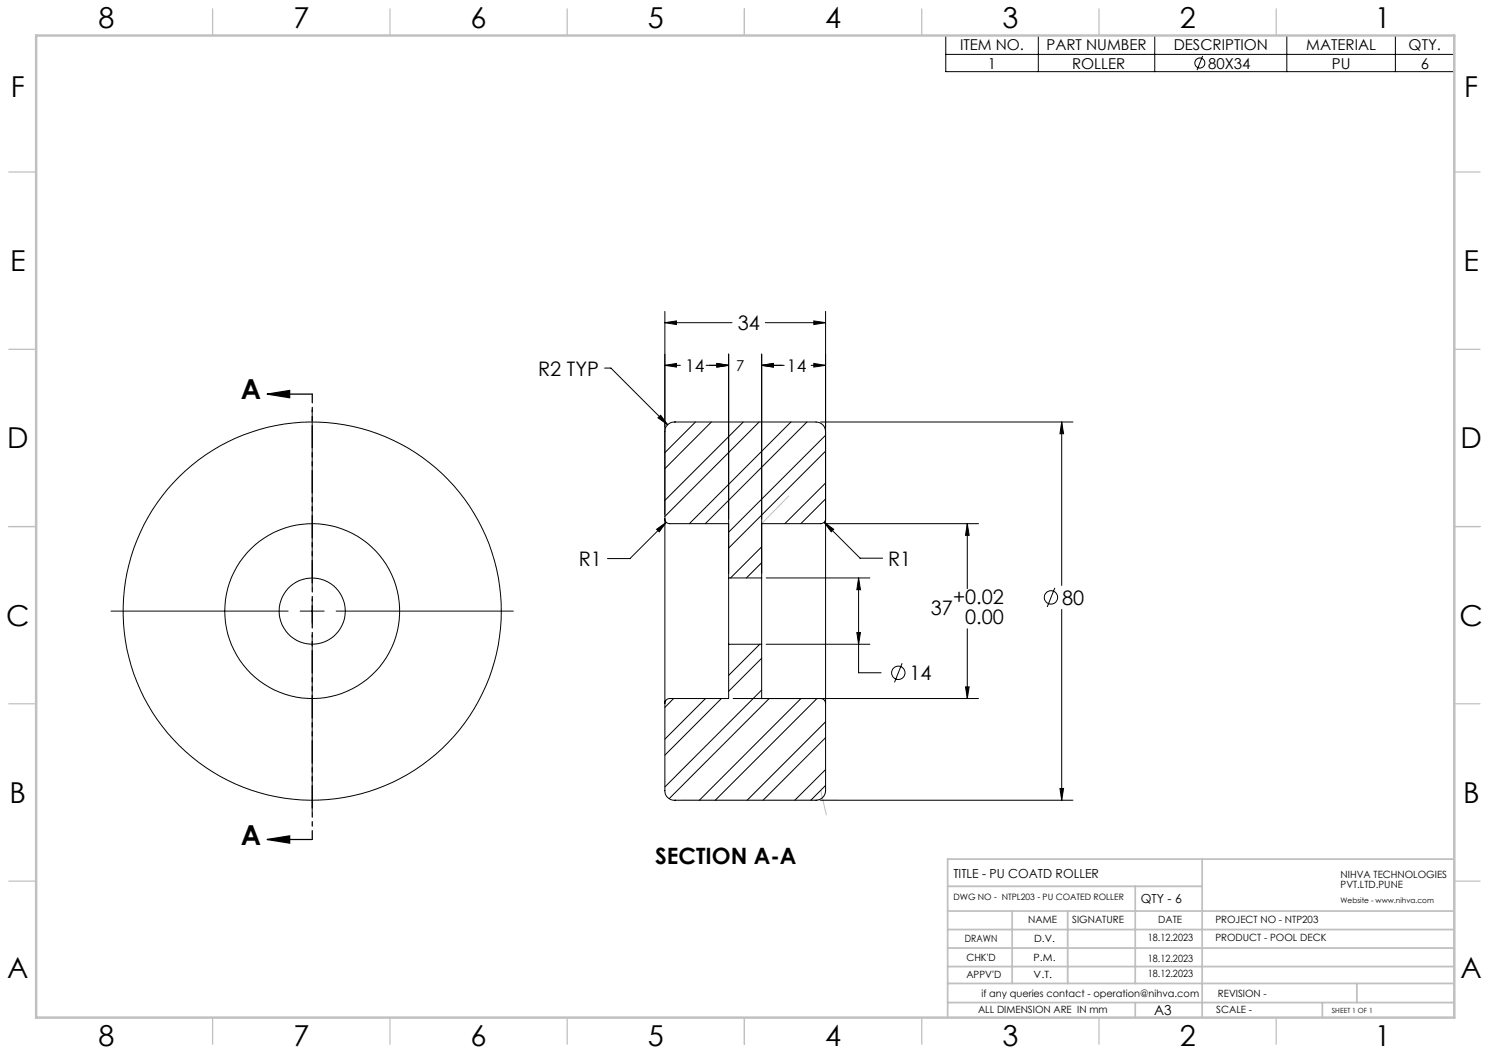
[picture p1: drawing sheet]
<svg xmlns="http://www.w3.org/2000/svg" width="420mm" height="297mm" viewBox="0 0 420 297" stroke-linecap="round" stroke-linejoin="round" font-family="sans-serif">
<g fill="none" stroke="#000" stroke-width=".28">
<path d="M266.8 10h143.4v10.2h-143.4zM266.8 15.3h143.4M292.9 10v10.2M325.7 10v10.2M339.2 15.8l-1.6 4M363 10v10.2M393.6 10v10.2M187.5 87.8v58.6M187.5 91h19M187.5 91l3.3-.5v1zM205.5 99.9v63.1M214.8 99.9v63.1"/>
<path d="M215.9 91h17M229.6 90.5l3.3 .5-3.3 .5zM232.9 87.8v58.6M88.1 115.6v50M170.5 103.8h1.8l16 16M185.6 117.8l.7-.7 2 2.7zM187.5 103l3.3-.5v1zM187.5 103h4.4M196.2 119l-8.7 8.7M199.2 103h6.3M200.7 119l-13.2 13.2M202.2 102.5l3.3 .5-3.3 .5z"/>
<path d="M209.7 119l-22.2 22.1M214.1 119l-26.6 26.7M214.8 103l3.4-.5v1zM221.2 103h-6.4M223.1 119l-28.6 28.7M227.6 119l-28.7 28.7M228.8 103h4.1M229.6 102.5l3.3 .5-3.3 .5zM231.5 119h71.1M299.5 119v46.1M299.5 119l.5 3.3h-1zM187.5 121.7a2.68 2.68 0 0 1 2.9-2.7h39.8a2.71 2.71 0 0 1 2.7 2.7"/>
<path d="M232.9 122.8l-27.4 27.3M232.9 136.2l-11.5 11.5M232.9 127.2l-27.4 27.4M185.2 149.3l2.7-2-2 2.7zM187.5 146.4a1.33 1.33 0 0 0 1.3 1.3h16.7M187.5 146.4v52M187.9 147.3l-10.2 10.2h-6.4M214.8 154.2l-8.7 8.8M214.8 158.7l-4.3 4.3M214.8 147.7h16.7a1.33 1.33 0 0 0 1.4-1.3v52M232.5 147.3l10.1 10.1h6.4M232.5 147.3l2.7 2-.7 .7z"/>
<path d="M232.8 147.7h43.2M232.9 140.7l-7 7M272.8 147.7v18.3M272.8 147.7l.6 3.3h-1.1zM31.3 172.4h50M84.7 172.4h6.7M88.1 169v6.8M88.1 179.1v50M94.8 172.4h50M205.5 163v18.7M205.5 163h9.3M214.8 163v18.7"/>
<path d="M216.1 163h29.3M241.7 178.4h1l-.5 3.3zM242.2 163v26.8h6.3M242.2 163l.5 3.3h-1zM272.8 177.3v19.7M297.5 165.8l-2.1 5.4M299.5 171.9v53.8M187.5 198.4v24.6a2.68 2.68 0 0 0 2.9 2.7h39.8a2.71 2.71 0 0 0 2.7-2.7v-24.6M190 197l-2.5 2.5M199 197l-11.5 11.5M203.5 197l-16 16M205.5 181.7v15.3h-16.7a1.33 1.33 0 0 0-1.3 1.4"/>
<path d="M205.5 181.7h9.3M206.8 197h69.2M214.3 181.7l-8.8 8.8M214.8 194.6l-27.3 27.4M214.8 185.7l-9.3 9.3M214.8 181.7v15.3M216.1 181.7h29.3M217 197l-28.3 28.3M225.9 197l-28.6 28.7M230.4 197l-28.6 28.7M231.5 197a1.33 1.33 0 0 1 1.4 1.4M254.5 187.1l-2.2 5.4"/>
<path d="M272.3 193.7h1.1l-.6 3.3zM232.9 203.6l-22.2 22.1M232.9 217.1l-8.7 8.6M232.9 208.1l-17.7 17.6M231.5 225.7h71.1M232.9 221.5l-4.2 4.2M299 222.4h1l-.5 3.3z"/>
<circle cx="338.4" cy="17.8" r="1.4"/>
<circle cx="88.1" cy="172.4" r="53.3"/>
<circle cx="88.1" cy="172.4" r="24.7"/>
<circle cx="88.1" cy="172.4" r="9.3"/>
<circle cx="296.5" cy="168.5" r="1.89"/>
<circle cx="253.4" cy="189.8" r="1.89"/>
</g>
<path d="M75.4 111.2l6.3-1.1v2.1zM75.4 111.2h12.7M75.4 236.8l6.3-1v2zM75.4 236.8h12.7" fill="none" stroke="#000" stroke-width=".35"/>
<path d="M88.1 111.1v125.7" fill="none" stroke="#000" stroke-width=".35" stroke-dasharray="6.3 1.3 1.3 1.3 1.3 1.3" stroke-dashoffset="3.9"/>
<path d="M222.5 139.9l-7.7 7.8M192.1 225.7h44.3M231.5 223l1.6 6.8" fill="none" stroke="#c0c0c0" stroke-width=".28"/>
<g fill="none" stroke="#c0c0c0" stroke-width=".35">
<path d="M60 2.5v7.5M110 2.5v7.5M160 2.5v7.5M210 2.5v7.5M260 2.5v7.5M310 2.5v7.5M360 2.5v7.5M2.5 48.5h7.5M410 48.5h7.5M2.5 98.5h7.5M410 98.5h7.5M2.5 148.5h7.5"/>
<path d="M410 148.5h7.5M2.5 198.5h7.5M410 198.5h7.5M2.5 248.5h7.5M410 248.5h7.5M60 287v7.5M110 287v7.5M160 287v7.5M210 287v7.5M260 287v7.5M310 287v7.5M360 287v7.5"/>
</g>
<g fill="none" stroke="#c0c0c0" stroke-width=".5">
<path d="M267.3 257h142.7M267.3 250h71.8M285.5 257v20.4M301.2 257v20.4M320.2 250v27.4M339.1 242.3v44.7M410 242.3h-142.7v44.7M267.3 272.6h142.9M267.3 267.4h142.9M267.3 262.2h142.9M267.3 277.4h142.9M382.7 277.4v5.4"/>
<path d="M267.3 282.8h142.7M320.2 282.8v4.2M373 282.8v4.2"/>
</g>
<path d="M10.2 10h400v277h-400z" fill="none" stroke="#c0c0c0" stroke-width=".7"/>
<g fill="#000">
<path d="M75.4 111.2l6.3-1.1v2.1zM75.4 236.8l6.3-1v2z"/>
<path d="M202.2 102.5l3.3 .5-3.3 .5zM187.5 103l3.3-.5v1zM214.8 103l3.4-.5v1zM229.6 102.5l3.3 .5-3.3 .5z"/>
<path d="M202.2 102.5l3.3 .5-3.3 .5zM214.8 103l3.4-.5v1z"/>
<path d="M299.5 119l.5 3.3h-1zM299 222.4h1l-.5 3.3zM229.6 90.5l3.3 .5-3.3 .5zM187.5 91l3.3-.5v1zM272.8 147.7l.6 3.3h-1.1zM272.3 193.7h1.1l-.6 3.3zM185.6 117.8l2.7 2-2-2.7zM242.2 163l.5 3.3h-1zM241.7 178.4h1l-.5 3.3zM185.2 149.3l.7 .7 2-2.7zM232.5 147.3l2 2.7 .7-.7z"/>
</g>
<g font-size="8.1">
<text x="27.8" y="8">8</text>
<text x="82.8" y="8">7</text>
<text x="132.8" y="8">6</text>
<text x="182.8" y="8">5</text>
<text x="232.8" y="8">4</text>
<text x="282.8" y="8">3</text>
<text x="332.8" y="8">2</text>
<text x="387.8" y="8">1</text>
<text x="3" y="27.2">F</text>
<text x="413" y="27.2">F</text>
<text x="2.8" y="76.5">E</text>
<text x="412.8" y="76.5">E</text>
<text x="2" y="126.5">D</text>
<text x="412" y="126.5">D</text>
<text x="1.7" y="176.5">C</text>
<text x="411.7" y="176.5">C</text>
<text x="2.7" y="226.5">B</text>
<text x="412.7" y="226.5">B</text>
<text x="2" y="275.7">A</text>
<text x="412" y="275.7">A</text>
<text x="27.8" y="295">8</text>
<text x="82.8" y="295">7</text>
<text x="132.8" y="295">6</text>
<text x="182.8" y="295">5</text>
<text x="232.8" y="295">4</text>
<text x="282.8" y="295">3</text>
<text x="332.8" y="295">2</text>
<text x="387.8" y="295">1</text>
</g>
<g font-size="7.8">
<text x="68" y="112.7">A</text>
<text x="68" y="238.3">A</text>
</g>
<text font-size="6.3" x="184.8" y="243.7">SECTION A-A</text>
<g font-size="5.6">
<text x="208.1" y="93.1">34</text>
<text x="151.8" y="105.9">R2 TYP</text>
<text x="163.2" y="159.7">R1</text>
<text x="250.5" y="159.6">R1</text>
<text x="262.6" y="173.6">37</text>
<text x="268.8" y="170.4">+0.02</text>
<text x="299.6" y="170.6">80</text>
<text x="272.2" y="176.1">0.00</text>
<text x="256.5" y="191.9">14</text>
</g>
<g font-size="4.9">
<text x="193.3" y="104.9">14</text>
<text x="222" y="104.9">14</text>
</g>
<g font-size="4.2">
<text x="270.8" y="14.2">ITEM NO.</text>
<text x="295.2" y="14.2">PART NUMBER</text>
<text x="331.1" y="14.2">DESCRIPTION</text>
<text x="368.4" y="14.2">MATERIAL</text>
<text x="397.3" y="14.2">QTY.</text>
<text x="278.7" y="19.4">1</text>
<text x="302.4" y="19.4">ROLLER</text>
<text x="340.8" y="19.4">80X34</text>
<text x="375.7" y="19.4">PU</text>
<text x="400.7" y="19.4">6</text>
<text x="207.6" y="104.6">7</text>
</g>
<text font-size="3.9" x="325.5" y="286.4">A3</text>
<g font-size="3.5">
<text x="268.9" y="247.6">TITLE - PU COATD ROLLER</text>
<text x="321.8" y="254.8">QTY - 6</text>
</g>
<g font-size="2.8">
<text x="378.1" y="247.6">NIHVA TECHNOLOGIES</text>
<text x="378.1" y="250.4">PVT.LTD.PUNE</text>
<text x="290" y="260.4">NAME</text>
<text x="302.4" y="260.5">SIGNATURE</text>
<text x="326.7" y="260.5">DATE</text>
<text x="342.8" y="260.5">PROJECT NO - NTP203</text>
<text x="272.2" y="265.7">DRAWN</text>
<text x="291.7" y="265.7">D.V.</text>
<text x="323.8" y="265.5">18.12.2023</text>
<text x="342.8" y="265.5">PRODUCT - POOL DECK</text>
<text x="272.6" y="271.1">CHK'D</text>
<text x="272.6" y="275.8">APPV'D</text>
<text x="291.6" y="271.1">P.M.</text>
<text x="291.6" y="275.8">V.T.</text>
<text x="323.8" y="271.3">18.12.2023</text>
<text x="323.8" y="275.7">18.12.2023</text>
<text x="276.8" y="281.1">if any queries contact - operation@nihva.com</text>
<text x="343.5" y="281.1">REVISION -</text>
<text x="275.9" y="285.6">ALL DIMENSION ARE IN mm</text>
<text x="343.1" y="285.6">SCALE -</text>
</g>
<text font-size="2.5" x="268.9" y="254">DWG NO - NTPL203 - PU COATED ROLLER</text>
<text font-size="2.1" x="378.1" y="254.8">Website - www.nihva.com</text>
<text font-size="2" x="375.7" y="285.6">SHEET 1 OF 1</text>
</svg>
